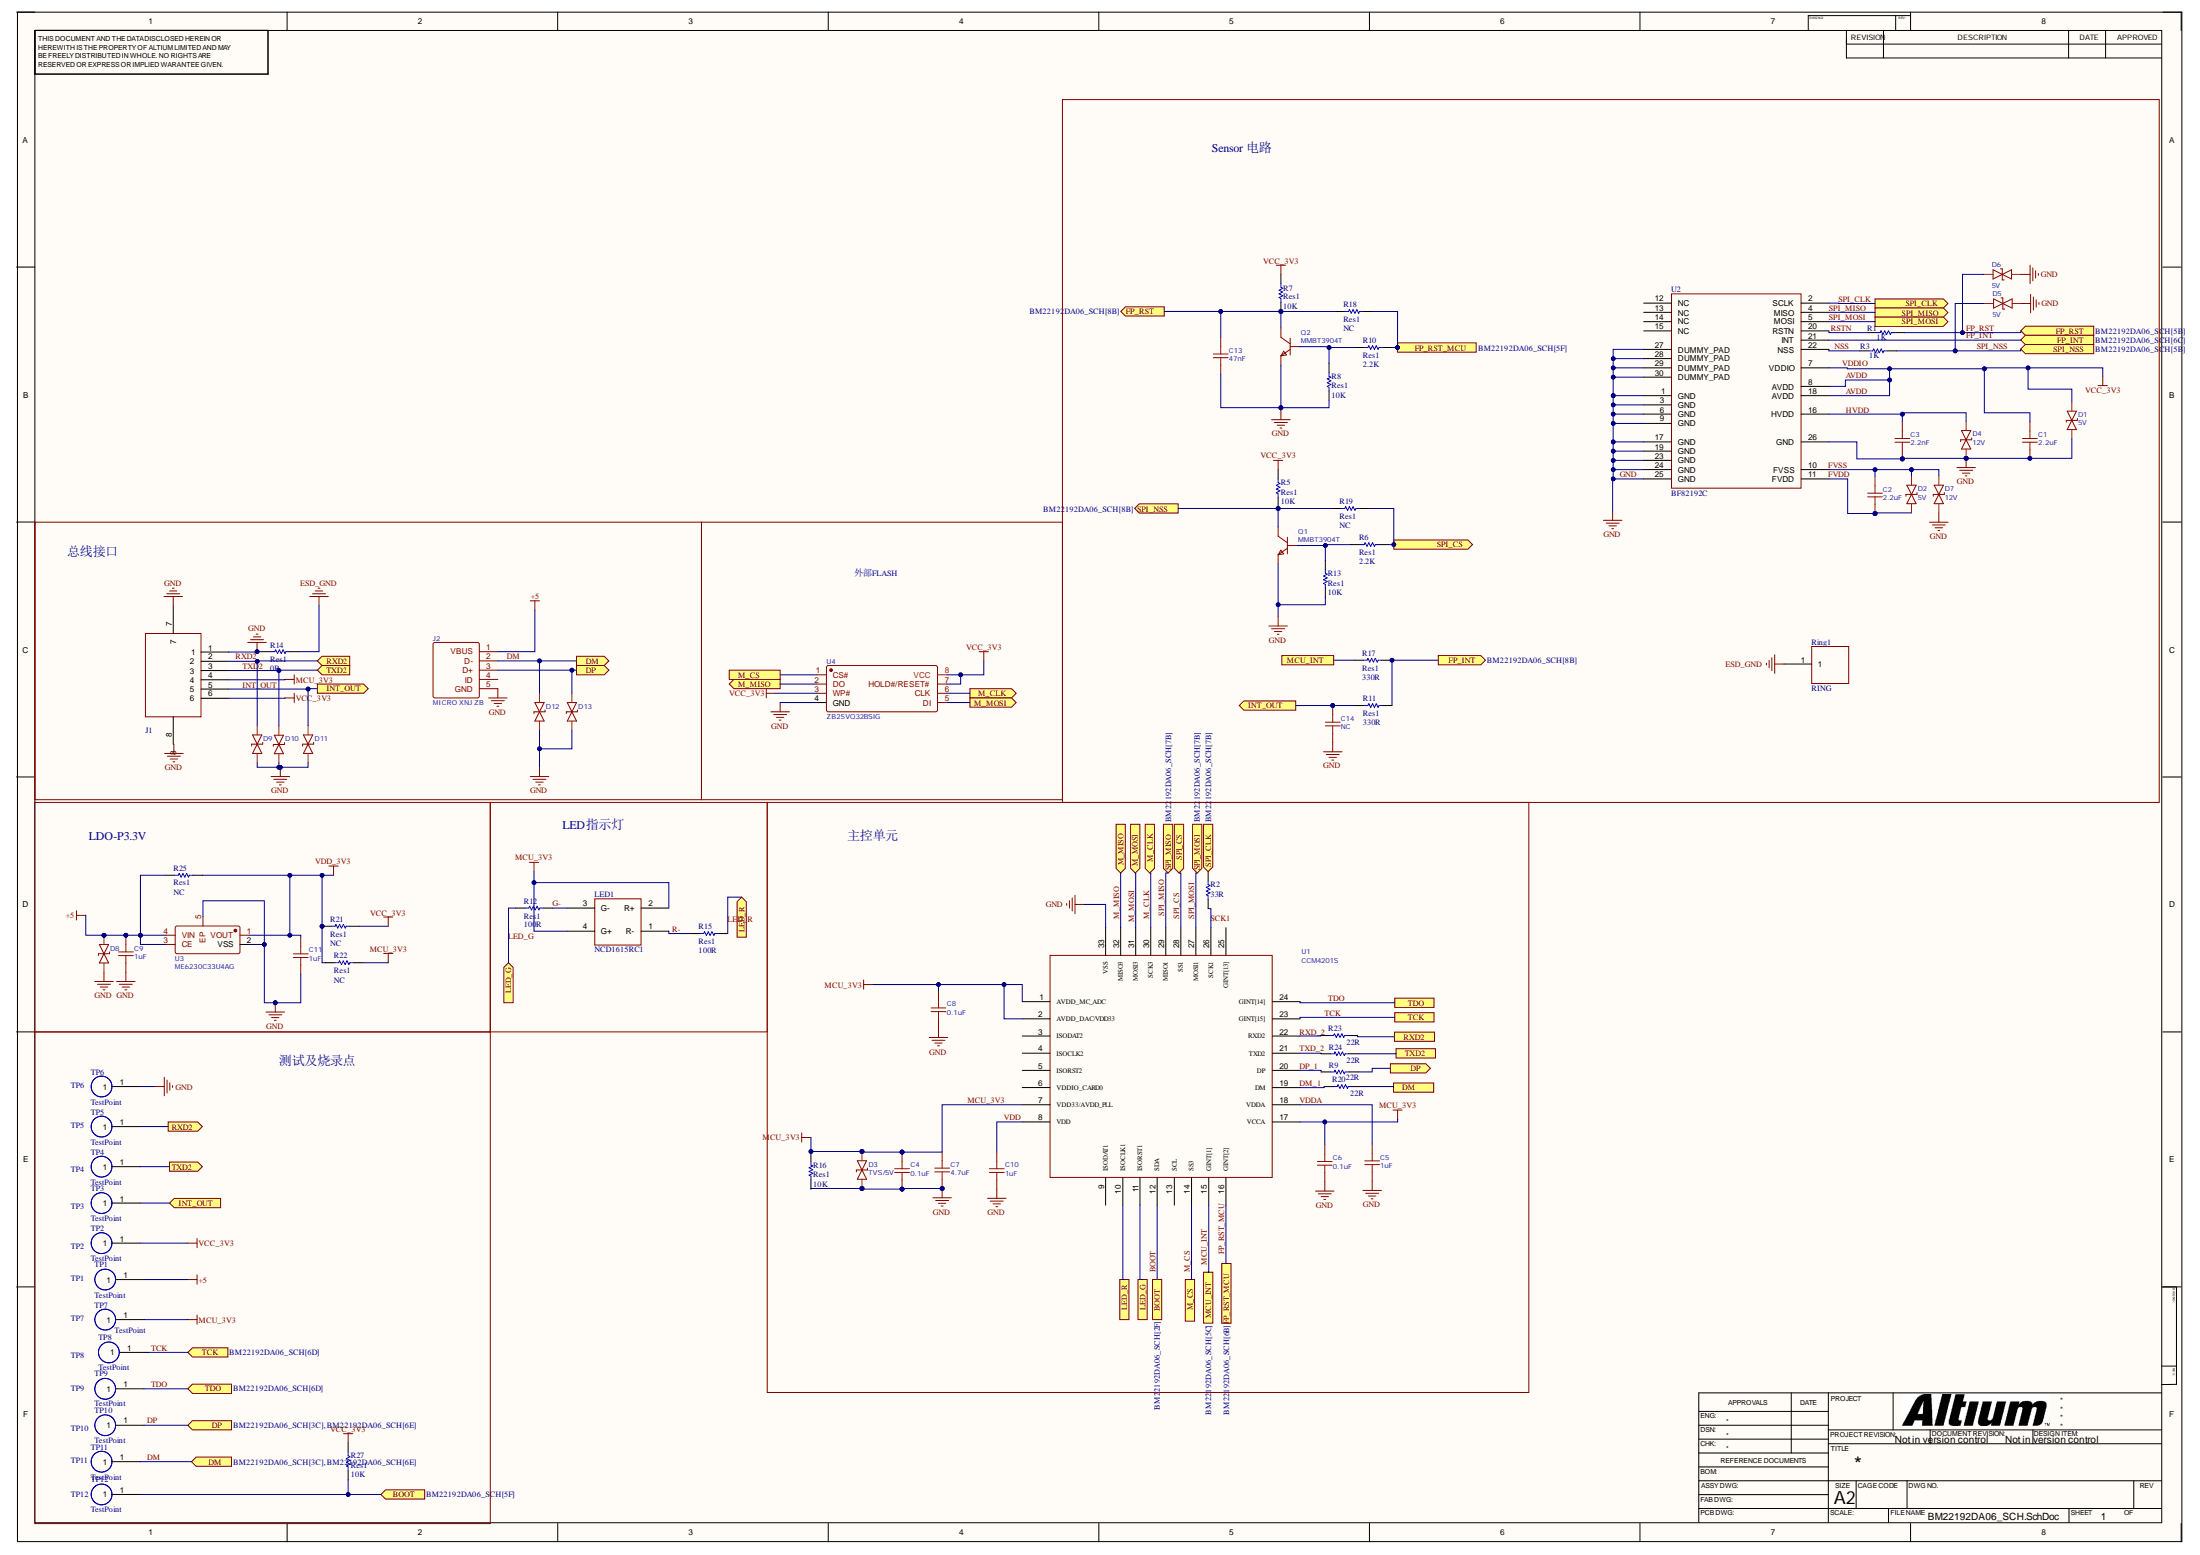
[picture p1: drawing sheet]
# Altium schematic sheet BM22192DA06_SCH.SchDoc
size 594 x 420 mm; SheetNumber: 1; SheetTotal: 1

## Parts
C1  2.2uF  [C0201]
C2  2.2uF  [C0201]
C3  2.2nF  [C0201]
C4  0.1uF  [C0201]
C5  1uF  [C0402]
C6  0.1uF  [C0201]
C7  4.7uF  [C0402]
C8  0.1uF  [C0201]
C9  1uF  [C0402]
C10  1uF  [C0402]
C11  1uF  [C0402]
C13  47nF  [C0201]
C14  NC  [C0201]
D1  5V  [D0201-BI_A]
D2  5V  [D0201-BI_A]
D3  TVS/5V  [D0201-BI_A]
D4  12V  [D0201-BI_A]
D5  5V  [D0201-BI_A]
D6  5V  [D0201-BI_A]
D7  12V  [D0201-BI_A]
D8  RSFK9D3NT  [D0201-BI_A]  (value not drawn)
D9  RSFK9D3NT  [D0201-BI_A]  (value not drawn)
D10  RSFK9D3NT  [D0201-BI_A]  (value not drawn)
D11  RSFK9D3NT  [D0201-BI_A]  (value not drawn)
D12  RSFK9D3NT  [D0201-BI_A]  (value not drawn)
D13  RSFK9D3NT  [D0201-BI_A]  (value not drawn)
J1  SM06B-GHS-TB(LF)(SN)  [CONN_SM06B-GHS-TB_JST]  (value not drawn)
J2  MICRO XNJ ZB  [MICRO-USB-SMD_MICRO-XNJ-ZB]
LED1  NCD1615RC1  [LED-SMD_4P-L1.6-W1.5-TL-1]
Q1  MMBT3904T  [SOT-523-3_L1.6-W0.8-P1.00-LS1.6-BR]
Q2  MMBT3904T  [SOT-523-3_L1.6-W0.8-P1.00-LS1.6-BR]
R1  value 1K  [R0201]  (hidden comment: Res1)
R2  value 33R  [R0201]  (hidden comment: Res1)
R3  value 1K  [R0201]  (hidden comment: Res1)
R5  Res1  value 10K  [R0201]
R6  Res1  value 2.2K  [R0201]
R7  Res1  value 10K  [R0201]
R8  Res1  value 10K  [R0201]
R9  value 22R  [R0201]  (hidden comment: Res1)
R10  Res1  value 2.2K  [R0201]
R11  Res1  value 330R  [R0201]
R12  Res1  value 100R  [R0201]
R13  Res1  value 10K  [R0201]
R14  Res1  value 0R  [R0201]
R15  Res1  value 100R  [R0201]
R16  Res1  value 10K  [R0201]
R17  Res1  value 330R  [R0201]
R18  Res1  value NC  [R0201]
R19  Res1  value NC  [R0201]
R20  value 22R  [R0201]  (hidden comment: Res1)
R21  Res1  value NC  [R0201]
R22  Res1  value NC  [R0201]
R23  value 22R  [R0201]  (hidden comment: Res1)
R24  value 22R  [R0201]  (hidden comment: Res1)
R25  Res1  value NC  [R0201]
R27  Res1  value 10K  [R0201]
Ring1  RING  [金属环]
TP1  TestPoint  [TestPoint]
TP2  TestPoint  [TestPoint]
TP3  TestPoint  [TestPoint]
TP4  TestPoint  [TestPoint]
TP5  TestPoint  [TestPoint]
TP6  TestPoint  [TestPoint]
TP7  TestPoint  [TestPoint]
TP8  TestPoint  [TestPoint]
TP9  TestPoint  [TestPoint]
TP10  TestPoint  [TestPoint]
TP11  TestPoint  [TestPoint]
TP12  TestPoint  [TestPoint]
U1  CCM4201S  [QFN40P400X400X85_HS-33N]
U2  BF82192C  [BF82192c]
U3  ME6230C33U4AG  [FBP4L_L1.0-W1.0-P0.65-BL-EP]
U4  ZB25VQ32BSIG  [SOIJ-8_L5.3-W5.3-P1.27-LS7.9-BL]

## Blocks framed on the sheet
Sensor 电路: C1-C3 C13 C14 D1 D2 D4-D7 Q1 Q2 R1 R3 R5-R8 R10 R11 R13 R17-R19 Ring1 U2
总线接口: D9-D13 J1 J2 R14
外部FLASH: U4
LDO-P3.3V: C9 C11 D8 R21 R22 R25 U3
LED指示灯: LED1 R12 R15
主控单元: C4-C8 C10 D3 R2 R9 R16 R20 R23 R24 U1
测试及烧录点: R27 TP1-TP12

## Ports
BOOT (in, see BM22192DA06_SCH[5F]), BOOT (see BM22192DA06_SCH[2F]), DM (in, see BM22192DA06_SCH[3C], BM22192DA06_SCH[6E]), DM (out, see BM22192DA06_SCH[1F], BM22192DA06_SCH[6E]), DM (see BM22192DA06_SCH[1F], BM22192DA06_SCH[3C]), DP (in, see BM22192DA06_SCH[3C], BM22192DA06_SCH[6E]), DP (out, see BM22192DA06_SCH[1F], BM22192DA06_SCH[3C]), DP (out, see BM22192DA06_SCH[1F], BM22192DA06_SCH[6E]), FP_INT (in, see BM22192DA06_SCH[6C]), FP_INT (out, see BM22192DA06_SCH[8B]), FP_RST (in, see BM22192DA06_SCH[5B]), FP_RST (out, see BM22192DA06_SCH[8B]), FP_RST_MCU (see BM22192DA06_SCH[5F]), FP_RST_MCU (see BM22192DA06_SCH[6B]), INT_OUT (in, see BM22192DA06_SCH[2C], BM22192DA06_SCH[5C]), INT_OUT (out, see BM22192DA06_SCH[1E], BM22192DA06_SCH[2C]), INT_OUT (out, see BM22192DA06_SCH[1E], BM22192DA06_SCH[5C]), LED_G (in, see BM22192DA06_SCH[5F]), LED_G (see BM22192DA06_SCH[2D]), LED_R (in, see BM22192DA06_SCH[5F]), LED_R (see BM22192DA06_SCH[3D]), M_CLK (in, see BM22192DA06_SCH[4C]), M_CLK (out, see BM22192DA06_SCH[5D]), M_CS (see BM22192DA06_SCH[3C]), M_CS (see BM22192DA06_SCH[5F]), M_MISO (in, see BM22192DA06_SCH[3C]), M_MISO (out, see BM22192DA06_SCH[5D]), M_MOSI (in, see BM22192DA06_SCH[4C]), M_MOSI (out, see BM22192DA06_SCH[5D]), MCU_INT (see BM22192DA06_SCH[5C]), MCU_INT (see BM22192DA06_SCH[5F]), RXD2 (in, see BM22192DA06_SCH[1E], BM22192DA06_SCH[6E]), RXD2 (out, see BM22192DA06_SCH[2C], BM22192DA06_SCH[6E]), RXD2 (see BM22192DA06_SCH[1E], BM22192DA06_SCH[2C]), SPI_CLK (in, see BM22192DA06_SCH[7B]), SPI_CLK (out, see BM22192DA06_SCH[5D]), SPI_CS (in, see BM22192DA06_SCH[6C]), SPI_CS (out, see BM22192DA06_SCH[5D]), SPI_MISO (in, see BM22192DA06_SCH[7B]), SPI_MISO (out, see BM22192DA06_SCH[5D]), SPI_MOSI (in, see BM22192DA06_SCH[7B]), SPI_MOSI (out, see BM22192DA06_SCH[5D]), SPI_NSS (in, see BM22192DA06_SCH[5B]), SPI_NSS (out, see BM22192DA06_SCH[8B]), TCK (in, see BM22192DA06_SCH[6D]), TCK (see BM22192DA06_SCH[1F]), TDO (in, see BM22192DA06_SCH[6D]), TDO (see BM22192DA06_SCH[1F]), TXD2 (in, see BM22192DA06_SCH[1E], BM22192DA06_SCH[6E]), TXD2 (out, see BM22192DA06_SCH[2C], BM22192DA06_SCH[6E]), TXD2 (see BM22192DA06_SCH[1E], BM22192DA06_SCH[2C])

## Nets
+5: C9.2 D8.2(A) J2.1(VBUS) R25.1 TP1.1 U3.3(CE) U3.4(VIN)
AVDD: C1.2 D1.1(K) J1.6 R5.1 R7.1 R21.2 R27.2 TP2.1 U2.7(VDDIO) U2.8(AVDD) U2.18(AVDD) U4.3(WP#) U4.7(HOLD#/RESET#) U4.8(VCC)  [also labelled VCC_3V3, VDDIO]
ESD_GND: R14.2 Ring1.1
GND: C1.1 C3.1 C4.1 C5.1 C6.1 C7.1 C8.1 C9.1 C10.1 C11.1 C13.1 C14.1 D1.2(A) D3.1(K) D4.1(K) D5.1(K) D6.1(K) D7.1(K) D8.1(K) D9.1(K) D10.2(A) D11.2(A) D12.1(K) D13.1(K) J1.1 J1.7 J2.5(GND) Q1.2(E) Q2.2(E) R8.2 R13.2 R14.1 R16.2 TP6.1 U1.33(VSS) U2.1(GND) U2.3(GND) U2.6(GND) U2.9(GND) U2.17(GND) U2.19(GND) U2.23(GND) U2.24(GND) U2.25(GND) U2.26(GND) U2.27(DUMMY_PAD) U2.28(DUMMY_PAD) U2.29(DUMMY_PAD) U2.30(DUMMY_PAD) U3.2(VSS) U3.5(EP) U4.4(GND)
MCU_3V3: C4.2 C6.2 C7.2 C8.2 D3.2(A) J1.4 LED1.2(R+) LED1.4(G+) R16.1 R22.2 TP7.1 U1.1(AVDD_MC_ADC) U1.2(AVDD_DAC/VDD33) U1.7(VDD33/AVDD_PLL) U1.17(VCCA)
VDD_3V3: C11.2 R21.1 R22.1 R25.2 U3.1(VOUT)
BOOT: R27.1 TP12.1 U1.12(SDA) ; port BOOT
DM: D12.2(A) J2.2(D-) R20.1 TP11.1 ; port DM
DM_1: R20.2 U1.19(DM)
DP: D13.2(A) J2.3(D+) R9.1 TP10.1 ; port DP
DP_1: R9.2 U1.20(DP)
FP_INT: R11.2 R17.2 U2.21(INT) ; port FP_INT
FP_RST: C13.2 D6.2(A) Q2.3(C) R1.2 R7.2 R18.1 ; port FP_RST
FP_RST_MCU: R10.2 R18.2 U1.16(GINT[2]) ; port FP_RST_MCU
FVDD: C2.1 D2.1(K) U2.11(FVDD)
FVSS: C2.2 D2.2(A) D7.2(A) U2.10(FVSS)
G-: LED1.3(G-) R12.2
HVDD: C3.2 D4.2(A) U2.16(HVDD)
INT_OUT: C14.2 D11.1(K) J1.5 R11.1 TP3.1 ; port INT_OUT
LED_G: R12.1 U1.11(ISORST1) ; port LED_G
LED_R: R15.2 U1.10(ISOCLK1) ; port LED_R
M_CLK: U1.30(SCK3) U4.6(CLK) ; port M_CLK
M_CS: U1.14(SS3) U4.1(CS#) ; port M_CS
M_MISO: U1.32(MISO3) U4.2(DO) ; port M_MISO
M_MOSI: U1.31(MOSI3) U4.5(DI) ; port M_MOSI
MCU_INT: R17.1 U1.15(GINT[1]) ; port MCU_INT
NSS: R3.1 U2.22(NSS)
R-: LED1.1(R-) R15.1
RSTN: R1.1 U2.20(RSTN)
RXD2: D9.2(A) J1.2 R23.1 TP5.1 ; port RXD2
RXD_2: R23.2 U1.22(RXD2)
SCK1: R2.2 U1.26(SCK1)
SPI_CLK: R2.1 U2.2(SCLK) ; port SPI_CLK
SPI_CS: R6.2 R19.2 U1.28(SS1) ; port SPI_CS
SPI_MISO: U1.29(MISO1) U2.4(MISO) ; port SPI_MISO
SPI_MOSI: U1.27(MOSI1) U2.5(MOSI) ; port SPI_MOSI
SPI_NSS: D5.2(A) Q1.3(C) R3.2 R5.2 R19.1 ; port SPI_NSS
TCK: TP8.1 U1.23(GINT[15]) ; port TCK
TDO: TP9.1 U1.24(GINT[14]) ; port TDO
TXD2: D10.1(K) J1.3 R24.1 TP4.1 ; port TXD2
TXD_2: R24.2 U1.21(TXD2)
VDD: C10.2 U1.8(VDD)
VDDA: C5.2 U1.18(VDDA)
NetQ1_1: Q1.1(B) R6.1 R13.1
NetQ2_1: Q2.1(B) R8.1 R10.1

Not connected (* = marked no-connect by the designer): J1 8; J2 4(ID); U1 3(ISODAT2) 4(ISOCLK2) 5(ISORST2) 6(VDDIO_CARD0) 9(ISODAT1) 13(SCL) 25(GINT[13]); U2 12(NC) 13(NC) 14(NC) 15(NC)

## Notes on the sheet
- (near TP6) TP6
- TP5
- TP4
- TP3
- TP2
- TP1
- TP7
- TP8
- TP9
- TP10
- TP11
- TP12
- Labels drawn without touching a wire or pin: GND
